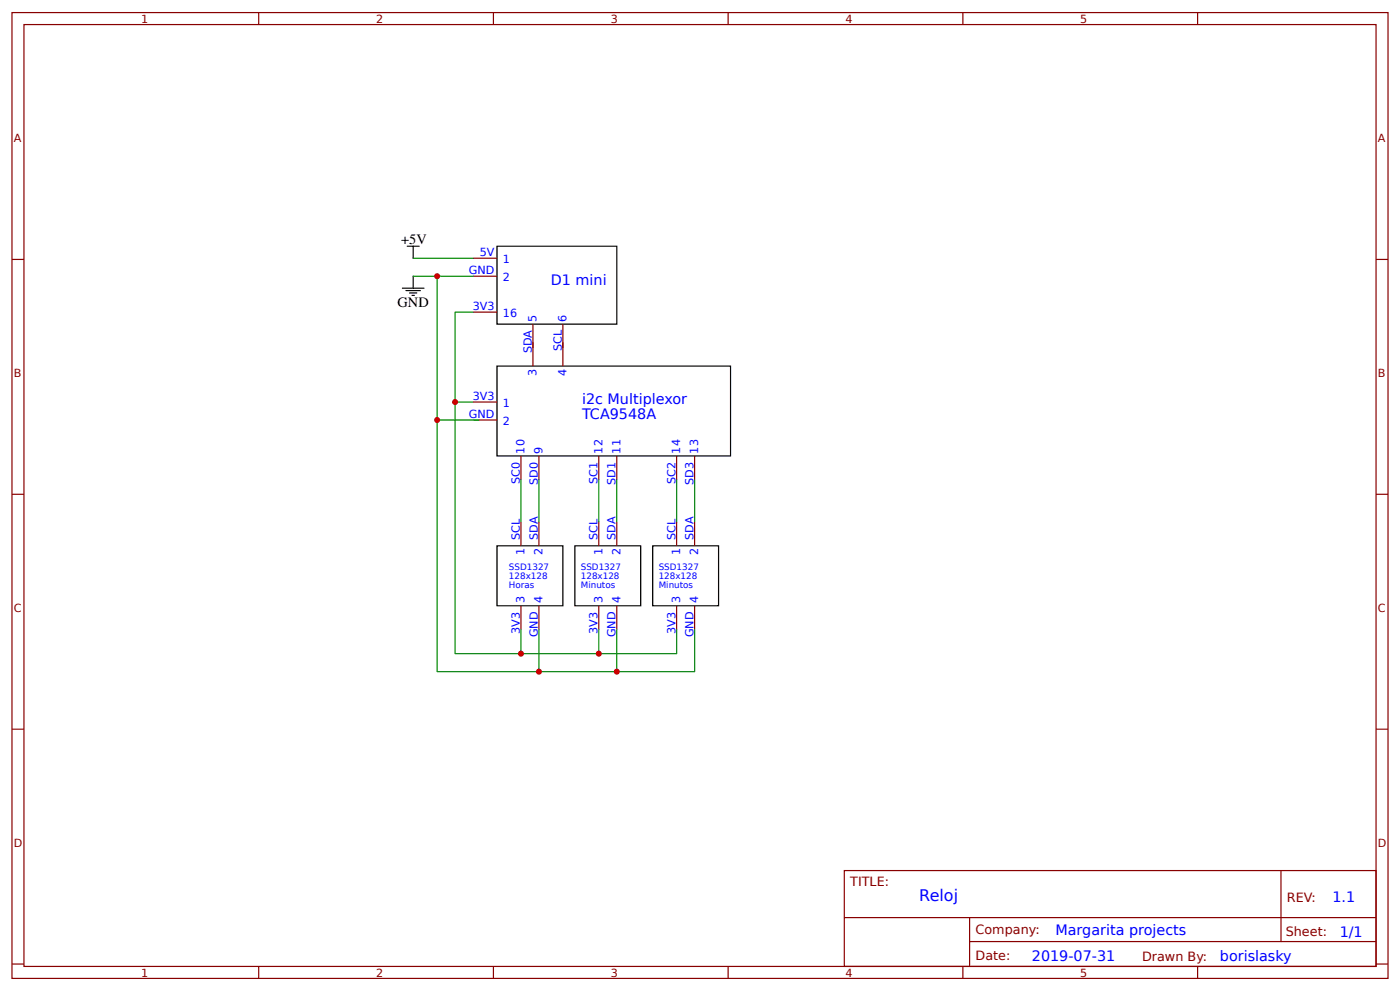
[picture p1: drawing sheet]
<svg xmlns="http://www.w3.org/2000/svg" width="309mm" height="219mm" viewBox="0 0 309 219" stroke-linecap="round" stroke-linejoin="round" font-family="sans-serif">
<g fill="none" stroke="#800" stroke-width=".26">
<path d="M2.6 2.8h304.1v213.2h-304.1zM5.3 5.4h298.7v208h-298.7zM57.1 2.8v2.6M109 2.8v2.6M160.9 2.8v2.6M212.7 2.8v2.6M264.6 2.8v2.6M2.6 57.3h2.7M104.5 57h5.3M304 57.3h2.7M104.5 61h5.3M104.5 68.9h5.3"/>
<path d="M117.7 71.6v9.2M124.4 71.6v9.2M104.5 92.7h5.3M104.5 88.8h5.3M2.6 109.1h2.7M115.1 100.7v5.3M115.1 115.2v5.3M119.1 100.7v5.3M119.1 115.2v5.3M132.3 100.7v5.3M132.3 115.2v5.3M136.3 100.7v5.3"/>
<path d="M136.3 115.2v5.3M149.5 100.7v5.3M149.5 115.2v5.3M153.5 100.7v5.3M153.5 115.2v5.3M304 109.1h2.7M115.1 133.7v5.3M119.1 133.7v5.3M132.3 133.7v5.3M136.3 133.7v5.3M149.5 133.7v5.3M153.5 133.7v5.3"/>
<path d="M2.6 161h2.7M304 161h2.7M186.5 192.2h117.5v21.2h-117.5zM283 192.2v15.7M2.6 212.9h2.7M57.1 213.4v2.6M109 213.4v2.6M160.9 213.4v2.6M186.6 202.6h117.3M212.7 213.4v2.6M214.2 207.9h89.7M214.2 202.6v10.6"/>
<path d="M264.6 213.4v2.6M304 212.9h2.7"/>
</g>
<path d="M90 54.4h2.6M91.3 54.4v2.6M109.8 54.4h26.5v17.2h-26.5zM88.9 63.6h4.8M89.7 64.2h3.2M90.5 64.7h1.6M91 65.2h.5M91.3 61v2.6M109.8 80.8h51.6v19.9h-51.6zM109.8 120.5h14.6v13.2h-14.6zM127 120.5h14.6v13.2h-14.6zM144.2 120.5h14.5v13.2h-14.5z" fill="none" stroke="#000" stroke-width=".26"/>
<g fill="none" stroke="#080" stroke-width=".26">
<path d="M91.3 57h13.2M91.3 61h13.2M96.6 61v87.3h56.9v-9.3M104.5 68.9h-4v75.4h49v-5.3M96.6 92.7h9.2M100.5 88.8h4M115.1 106v9.2M119.1 106v9.2M132.3 106v9.2M136.3 106v9.2M149.5 106v9.2M153.5 106v9.2"/>
<path d="M115.1 139v5.3M119.1 139v9.3M132.3 139v5.3M136.3 139v9.3"/>
</g>
<g fill="#c00">
<circle cx="96.6" cy="61" r=".66"/>
<circle cx="136.3" cy="148.3" r=".66"/>
<circle cx="119.1" cy="148.3" r=".66"/>
<circle cx="96.6" cy="92.7" r=".66"/>
<circle cx="132.3" cy="144.3" r=".66"/>
<circle cx="115.1" cy="144.3" r=".66"/>
<circle cx="100.5" cy="88.8" r=".66"/>
</g>
<text font-size="3.5" fill="#00f" x="203.1" y="199">Reloj</text>
<g font-size="3.2">
<text x="88.6" y="53.8">+5V</text>
<text x="87.8" y="67.9">GND</text>
</g>
<g font-size="3.2" fill="#00f">
<text x="121.7" y="62.8">D1 mini</text>
<text x="128.6" y="89.3">i2c Multiplexor</text>
<text x="128.6" y="92.5">TCA9548A</text>
<text x="294.4" y="199.2">1.1</text>
<text x="233.2" y="206.3">Margarita projects</text>
<text x="296" y="206.9">1/1</text>
<text x="228" y="212.2">2019-07-31</text>
<text x="269.5" y="212.1">borislasky</text>
</g>
<g font-size="2.8" fill="#800">
<text x="187.9" y="195.7">TITLE:</text>
<text x="284.3" y="199.2">REV:</text>
<text x="215.5" y="206.3">Company:</text>
<text x="284.1" y="206.8">Sheet:</text>
<text x="215.5" y="212.1">Date:</text>
<text x="252.3" y="212.1">Drawn By:</text>
</g>
<g font-size="2.5" fill="#800">
<text x="31.2" y="5">1</text>
<text x="83.1" y="5">2</text>
<text x="134.9" y="5">3</text>
<text x="186.8" y="5">4</text>
<text x="238.7" y="5">5</text>
<text x="3" y="31.4">A</text>
<text x="304.4" y="31.4">A</text>
<text x="3" y="83.2">B</text>
<text x="304.4" y="83.2">B</text>
<text x="3" y="135.1">C</text>
<text x="304.4" y="135.1">C</text>
<text x="3" y="186.9">D</text>
<text x="304.4" y="186.9">D</text>
<text x="31.2" y="215.6">1</text>
<text x="83.1" y="215.6">2</text>
<text x="134.9" y="215.6">3</text>
<text x="186.8" y="215.6">4</text>
<text x="238.7" y="215.6">5</text>
</g>
<g font-size="2.5" fill="#00f">
<text x="106" y="56.5">5V</text>
<text x="111.1" y="58.1">1</text>
<text x="103.6" y="60.5">GND</text>
<text x="111.1" y="62">2</text>
<text x="104.4" y="68.4">3V3</text>
<text x="111.1" y="70">16</text>
<text x="118.5" y="71" transform="rotate(-90 118.5 71)">5</text>
<text x="125.1" y="71" transform="rotate(-90 125.1 71)">6</text>
<text x="124.1" y="77.6" transform="rotate(-90 124.1 77.6)">SCL</text>
<text x="117.5" y="78" transform="rotate(-90 117.5 78)">SDA</text>
<text x="118.5" y="82.9" transform="rotate(-90 118.5 82.9)">3</text>
<text x="125.1" y="82.9" transform="rotate(-90 125.1 82.9)">4</text>
<text x="104.4" y="88.2">3V3</text>
<text x="111.1" y="89.8">1</text>
<text x="103.6" y="92.2">GND</text>
<text x="111.1" y="93.8">2</text>
<text x="115.9" y="100.1" transform="rotate(-90 115.9 100.1)">10</text>
<text x="119.9" y="100.1" transform="rotate(-90 119.9 100.1)">9</text>
<text x="133.1" y="100.1" transform="rotate(-90 133.1 100.1)">12</text>
<text x="137.1" y="100.1" transform="rotate(-90 137.1 100.1)">11</text>
<text x="150.3" y="100.1" transform="rotate(-90 150.3 100.1)">14</text>
<text x="154.3" y="100.1" transform="rotate(-90 154.3 100.1)">13</text>
<text x="114.8" y="106.9" transform="rotate(-90 114.8 106.9)">SC0</text>
<text x="118.8" y="107" transform="rotate(-90 118.8 107)">SD0</text>
<text x="132" y="106.9" transform="rotate(-90 132 106.9)">SC1</text>
<text x="136" y="107" transform="rotate(-90 136 107)">SD1</text>
<text x="149.2" y="106.9" transform="rotate(-90 149.2 106.9)">SC2</text>
<text x="153.2" y="107" transform="rotate(-90 153.2 107)">SD3</text>
<text x="114.8" y="119.2" transform="rotate(-90 114.8 119.2)">SCL</text>
<text x="118.8" y="119.2" transform="rotate(-90 118.8 119.2)">SDA</text>
<text x="132" y="119.2" transform="rotate(-90 132 119.2)">SCL</text>
<text x="136" y="119.2" transform="rotate(-90 136 119.2)">SDA</text>
<text x="149.2" y="119.2" transform="rotate(-90 149.2 119.2)">SCL</text>
<text x="153.2" y="119.2" transform="rotate(-90 153.2 119.2)">SDA</text>
<text x="115.9" y="122.6" transform="rotate(-90 115.9 122.6)">1</text>
<text x="119.9" y="122.6" transform="rotate(-90 119.9 122.6)">2</text>
<text x="133.1" y="122.6" transform="rotate(-90 133.1 122.6)">1</text>
<text x="137.1" y="122.6" transform="rotate(-90 137.1 122.6)">2</text>
<text x="150.3" y="122.6" transform="rotate(-90 150.3 122.6)">1</text>
<text x="154.3" y="122.6" transform="rotate(-90 154.3 122.6)">2</text>
<text x="115.9" y="133.2" transform="rotate(-90 115.9 133.2)">3</text>
<text x="119.9" y="133.2" transform="rotate(-90 119.9 133.2)">4</text>
<text x="133.1" y="133.2" transform="rotate(-90 133.1 133.2)">3</text>
<text x="137.1" y="133.2" transform="rotate(-90 137.1 133.2)">4</text>
<text x="150.3" y="133.2" transform="rotate(-90 150.3 133.2)">3</text>
<text x="154.3" y="133.2" transform="rotate(-90 154.3 133.2)">4</text>
<text x="114.8" y="139.9" transform="rotate(-90 114.8 139.9)">3V3</text>
<text x="118.8" y="140.7" transform="rotate(-90 118.8 140.7)">GND</text>
<text x="132" y="139.9" transform="rotate(-90 132 139.9)">3V3</text>
<text x="136" y="140.7" transform="rotate(-90 136 140.7)">GND</text>
<text x="149.2" y="139.9" transform="rotate(-90 149.2 139.9)">3V3</text>
<text x="153.2" y="140.7" transform="rotate(-90 153.2 140.7)">GND</text>
</g>
<g font-size="1.9" fill="#00f">
<text x="112.4" y="125.9">SSD1327</text>
<text x="128.3" y="125.9">SSD1327</text>
<text x="145.5" y="125.9">SSD1327</text>
<text x="112.4" y="127.8">128x128</text>
<text x="112.4" y="129.7">Horas</text>
<text x="128.3" y="127.8">128x128</text>
<text x="128.3" y="129.7">Minutos</text>
<text x="145.5" y="127.8">128x128</text>
<text x="145.5" y="129.7">Minutos</text>
</g>
</svg>
